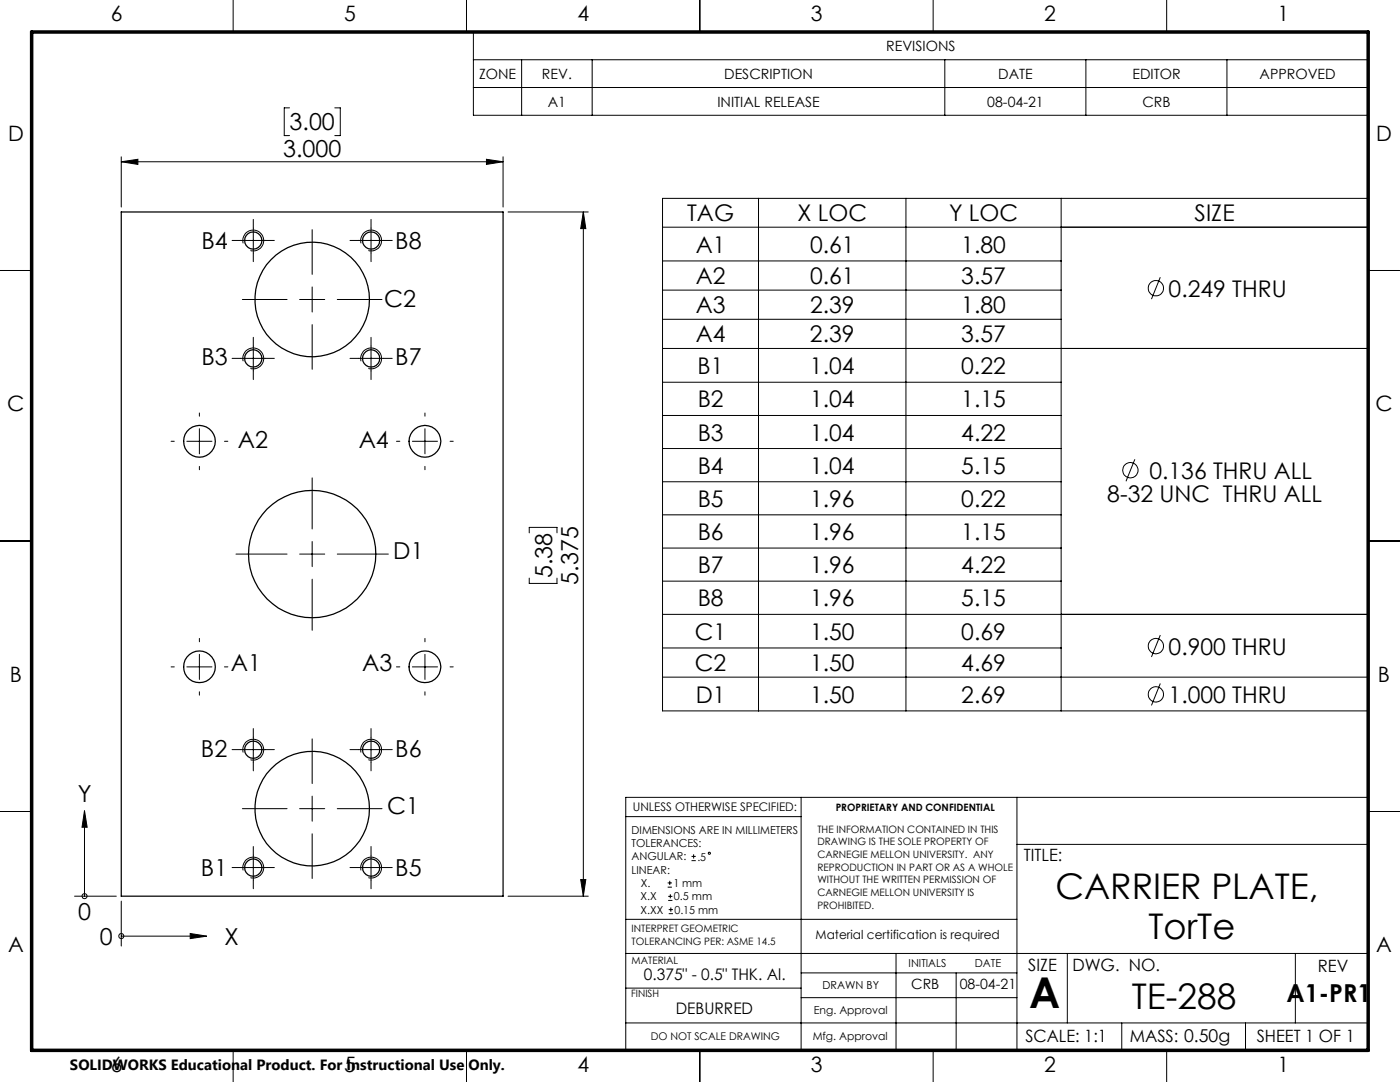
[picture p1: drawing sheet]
<svg xmlns="http://www.w3.org/2000/svg" width="279mm" height="216mm" viewBox="0 0 279 216" stroke-linecap="round" stroke-linejoin="round" font-family="sans-serif">
<g fill="none" stroke="#000" stroke-width=".2">
<path d="M46.5 0v6.4M93.1 0v6.4M94.5 6.4h178.5v16.6h-178.5zM94.5 11.9h178.5M94.5 17.5h178.5M104.1 11.9v11.1M118.2 11.9v11.1M139.7 0v6.4M186.2 0v6.4M188.6 11.9v11.1M216.7 11.9v11.1M232.8 0v6.4"/>
<path d="M244.9 11.9v11.1M24.2 32.3l3.3-.5v1zM24.2 31.3v10M24.2 32.3h76.2M57.8 21.5h-1.1v5.6h1.1M66.8 21.5h1.1v5.6h-1.1M97.1 31.8l3.3 .5-3.3 .5zM100.4 31.3v10M132.2 39.6h140.8v102.3h-140.8zM151.4 39.6v102.3M180.8 39.6v102.3M211.8 39.6v102.3"/>
<path d="M0 54h6.3M46.3 48h8.5M48.4 59.8h8.9M48.5 48.5a2.07 2.07 0 0 1 1.9-2.6 2.07 2.07 0 0 1 2.2 2.3 2.07 2.07 0 0 1-2.6 1.8M50.6 43.8v8.4M59.8 59.8h5M62.3 45.8v9M62.3 57.3v5M67.3 59.8h8.9M69.9 48h8.4M72 48.5a2.08 2.08 0 0 1 1.8-2.6 2.08 2.08 0 0 1 2.3 2.2 2.08 2.08 0 0 1-2.6 1.9M74 43.8v8.4"/>
<path d="M101.4 42.3h16M116.4 42.3v136.5M116.4 42.3l.5 3.3h-1zM132.2 52.1h79.6M132.2 57.9h79.6M231.6 55.3l-1.8 4.4M273 45.3h-140.8M273 54h6.4M46.3 71.5h8.5M48.5 72.1a2.07 2.07 0 0 1 1.9-2.6 2.07 2.07 0 0 1 2.2 2.2 2.07 2.07 0 0 1-2.6 1.8M50.6 67.3v8.4M62.3 64.8v8.9"/>
<path d="M69.9 71.5h8.4M72 72.1a2.08 2.08 0 0 1 1.8-2.7 2.08 2.08 0 0 1 2.3 2.3 2.08 2.08 0 0 1-2.6 1.8M74 67.3v8.4M132.2 63.7h79.6M132.2 69.5h140.8M132.2 76.3h79.6M34.1 88.1h.7M37.3 88.1h5M39.8 82.4v.6M39.8 85.5v5.1M39.8 93.1v.6M44.8 88.1h.7"/>
<path d="M62.3 95.4v10.2M79.1 88.1h.7M82.3 88.1h5M84.8 82.4v.6M84.8 85.5v5.1M84.8 93.1v.6M89.8 88.1h.7M132.2 82.9h79.6M132.2 89.5h79.6M132.2 96.1h79.6M226.5 91.7l-1.8 4.3M0 107.9h6.4"/>
<path d="M47.1 110.6h10.2M59.8 110.6h5M62.3 108.1v5M62.3 115.6v10.2M67.3 110.6h10.2M105.6 106.3v-1.1h5.6v1.1M105.6 115.4v1h5.6v-1M132.2 102.7h79.6M132.2 109.4h79.6M132.2 116h79.6M273 107.9h6.4M34.1 133.1h.7"/>
<path d="M37.3 133.1h5M39.8 127.4v.7M39.8 130.6v5M39.8 138v.7M44.8 133.1h.7M79.1 133.1h.7M82.3 133.1h5M84.8 127.4v.7M84.8 130.6v5M84.8 138v.7M89.8 133.1h.7M132.2 122.6h140.8"/>
<path d="M132.2 129.3h79.6M132.2 135.1h140.8M231.6 126.7l-1.8 4.4M231.6 136.4l-1.8 4.4M46.3 149.6h8.5M48.5 150.1a2.07 2.07 0 0 1 1.9-2.6 2.07 2.07 0 0 1 2.2 2.3 2.07 2.07 0 0 1-2.6 1.8M50.6 145.4v8.4M62.3 147.4v9M62.3 158.9v5M69.9 149.6h8.4M72 150.1a2.08 2.08 0 0 1 1.8-2.6 2.08 2.08 0 0 1 2.3 2.2 2.08 2.08 0 0 1-2.6 1.9M74 145.4v8.4"/>
<path d="M159.9 159.1v50.3M203 159.1v50.3M273 159.1h-148.1v50.5M0 161.9h6.3M14.9 178.8h8.3M16.9 165.1v13.7M16.9 161.7l.5 3.4h-1zM24.2 179.8v9M46.3 173.1h8.5M48.4 161.4h8.9M48.5 173.7a2.07 2.07 0 0 1 1.9-2.6 2.07 2.07 0 0 1 2.2 2.2 2.07 2.07 0 0 1-2.6 1.8M50.6 168.9v8.4"/>
<path d="M59.8 161.4h5M62.3 166.4v8.9M67.3 161.4h8.9M69.9 173.1h8.4M72 173.7a2.08 2.08 0 0 1 1.8-2.7 2.08 2.08 0 0 1 2.3 2.3 2.08 2.08 0 0 1-2.6 1.8M74 168.9v8.4M101.4 178.8h16M115.9 175.5h1l-.5 3.3zM124.9 162.9h35M133.2 177h.9M133.2 176.2h.9M133.3 179.7h.9"/>
<path d="M133.3 178.9h.9M133.7 175.8v.8M133.8 178.4v.8M138 171.7h.9M138 170.9h.9M138.4 170.5v.8M203 168.5h70M273 161.9h6.4M24.2 186.8h13.8M38 186.3l3.3 .5-3.3 .5zM124.9 197.2h35M124.9 190.3h148.1"/>
<path d="M124.9 183.4h78.1M133.5 182.3h.8M133.5 181.5h.8M133.9 181.1v.8M159.9 199.1h43.1M159.9 194.1h43.1M178.8 190.3v19.1M190.8 194.1v15.3M213 190.3v13.8M258.5 190.3v13.8M46.5 209.6v6.3M93.1 209.6v6.3"/>
<path d="M124.9 204.1h148.1M139.7 209.6v6.3M186.2 209.6v6.3M223.9 204.1v5.4M232.8 209.6v6.3M248.6 204.1v5.4"/>
<circle cx="230.7" cy="57.5" r="1.53"/>
<circle cx="225.6" cy="93.8" r="1.53"/>
<circle cx="230.7" cy="138.6" r="1.53"/>
<circle cx="230.7" cy="128.9" r="1.53"/>
<circle cx="16.9" cy="178.8" r=".49"/>
<circle cx="141.6" cy="170.3" r=".21"/>
<circle cx="24.2" cy="186.8" r=".5"/>
</g>
<path d="M6.3 6.4h266.7v203.2h-266.7z" fill="none" stroke="#000" stroke-width=".7"/>
<g fill="#000">
<path d="M97.1 31.8l3.3 .5-3.3 .5zM24.2 32.3l3.3-.5v1z"/>
<path d="M115.9 175.5h1l-.5 3.3zM116.4 42.3l.5 3.3h-1z"/>
<path d="M38 186.3l3.3 .5-3.3 .5zM16.9 161.7l.5 3.4h-1z"/>
</g>
<g fill="none" stroke="#000" stroke-width=".25">
<path d="M24.2 42.3h76.2v136.5h-76.2z"/>
<circle cx="50.6" cy="48" r="1.73"/>
<circle cx="62.3" cy="59.8" r="11.4"/>
<circle cx="74.1" cy="48" r="1.72"/>
<circle cx="50.6" cy="71.5" r="1.73"/>
<circle cx="74.1" cy="71.5" r="1.72"/>
<circle cx="39.8" cy="88" r="3.2"/>
<circle cx="84.8" cy="88" r="3.2"/>
<circle cx="62.3" cy="110.6" r="12.7"/>
<circle cx="39.8" cy="133.1" r="3.2"/>
<circle cx="84.8" cy="133.1" r="3.2"/>
<circle cx="50.6" cy="149.6" r="1.73"/>
<circle cx="74.1" cy="149.6" r="1.72"/>
<circle cx="50.6" cy="173.1" r="1.73"/>
<circle cx="62.3" cy="161.4" r="11.4"/>
<circle cx="74.1" cy="173.1" r="1.72"/>
</g>
<text font-size="8.5" x="205.4" y="201.2">A</text>
<g font-size="7.1">
<text x="210.6" y="179.4">CARRIER PLATE,</text>
<text x="229.2" y="187.4">TorTe</text>
<text x="225.9" y="201.3">TE-288</text>
</g>
<text font-size="4.9" x="256.8" y="199.9">A1-PR1</text>
<g font-size="4.7">
<text x="57.8" y="26">3.00</text>
<text x="56.5" y="31.3">3.000</text>
<text x="40.2" y="49.7">B4</text>
<text x="78.9" y="49.7">B8</text>
<text x="76.6" y="61.3">C2</text>
<text x="40.2" y="72.8">B3</text>
<text x="78.9" y="72.8">B7</text>
<text x="47.5" y="89.3">A2</text>
<text x="71.6" y="89.3">A4</text>
<text x="78.5" y="111.5">D1</text>
<text x="110.2" y="115.3" transform="rotate(-90 110.2 115.3)">5.38</text>
<text x="115.4" y="116.6" transform="rotate(-90 115.4 116.6)">5.375</text>
<text x="46" y="133.9">A1</text>
<text x="72.3" y="133.9">A3</text>
<text x="40.1" y="151">B2</text>
<text x="78.9" y="151">B6</text>
<text x="15.5" y="160">Y</text>
<text x="77.3" y="162.4">C1</text>
<text x="40.1" y="174.8">B1</text>
<text x="78.9" y="174.8">B5</text>
<text x="15.6" y="183.6">0</text>
<text x="19.9" y="188.5">0</text>
<text x="44.8" y="188.5">X</text>
</g>
<g font-size="4.6">
<text x="137.1" y="44.2">TAG</text>
<text x="159.2" y="44.2">X LOC</text>
<text x="189.4" y="44.2">Y LOC</text>
<text x="238.4" y="44.2">SIZE</text>
<text x="138.9" y="50.5">A1</text>
<text x="161.7" y="50.5">0.61</text>
<text x="191.9" y="50.5">1.80</text>
<text x="138.9" y="56.7">A2</text>
<text x="161.7" y="56.7">0.61</text>
<text x="191.8" y="56.7">3.57</text>
<text x="233.2" y="59.2">0.249 THRU</text>
<text x="138.8" y="62.5">A3</text>
<text x="161.7" y="62.5">2.39</text>
<text x="191.8" y="62.5">1.80</text>
<text x="138.8" y="68.3">A4</text>
<text x="161.6" y="68.3">2.39</text>
<text x="191.8" y="68.3">3.57</text>
<text x="139.2" y="74.7">B1</text>
<text x="161.6" y="74.7">1.04</text>
<text x="191.8" y="74.7">0.22</text>
<text x="139.2" y="81.3">B2</text>
<text x="161.7" y="81.3">1.04</text>
<text x="191.9" y="81.3">1.15</text>
<text x="139.2" y="87.9">B3</text>
<text x="161.7" y="87.9">1.04</text>
<text x="191.9" y="87.9">4.22</text>
<text x="139.2" y="94.5">B4</text>
<text x="161.7" y="94.5">1.04</text>
<text x="191.9" y="94.5">5.15</text>
<text x="229.4" y="95.6">0.136 THRU ALL</text>
<text x="139.2" y="101.1">B5</text>
<text x="161.7" y="101.1">1.96</text>
<text x="191.9" y="101.1">0.22</text>
<text x="221" y="100.1">8-32 UNC THRU ALL</text>
<text x="139.2" y="107.7">B6</text>
<text x="161.7" y="107.7">1.96</text>
<text x="191.9" y="107.7">1.15</text>
<text x="139.2" y="114.4">B7</text>
<text x="161.7" y="114.4">1.96</text>
<text x="191.9" y="114.4">4.22</text>
<text x="139.2" y="121">B8</text>
<text x="161.7" y="121">1.96</text>
<text x="191.9" y="121">5.15</text>
<text x="138.7" y="127.7">C1</text>
<text x="161.7" y="127.7">1.50</text>
<text x="191.9" y="127.7">0.69</text>
<text x="233.2" y="130.6">0.900 THRU</text>
<text x="138.7" y="133.9">C2</text>
<text x="161.7" y="133.9">1.50</text>
<text x="191.9" y="133.9">4.69</text>
<text x="138.8" y="140.3">D1</text>
<text x="161.7" y="140.3">1.50</text>
<text x="191.9" y="140.3">2.69</text>
<text x="233.2" y="140.3">1.000 THRU</text>
</g>
<g font-size="4.2">
<text x="22.1" y="4.3">6</text>
<text x="68.7" y="4.3">5</text>
<text x="115.2" y="4.3">4</text>
<text x="161.8" y="4.3">3</text>
<text x="208.4" y="4.3">2</text>
<text x="254.9" y="4.3">1</text>
<text x="1.6" y="28.1">D</text>
<text x="274.6" y="28.1">D</text>
<text x="1.5" y="82.1">C</text>
<text x="274.5" y="82.1">C</text>
<text x="2" y="136">B</text>
<text x="275" y="136">B</text>
<text x="1.6" y="190">A</text>
<text x="274.7" y="190">A</text>
<text x="22.1" y="213.8">6</text>
<text x="68.7" y="213.8">5</text>
<text x="115.2" y="213.8">4</text>
<text x="161.8" y="213.8">3</text>
<text x="208.4" y="213.8">2</text>
<text x="254.9" y="213.8">1</text>
</g>
<g font-size="3.4">
<text x="204.3" y="171.7">TITLE:</text>
<text x="205.2" y="193.7">SIZE</text>
<text x="214" y="193.8">DWG. NO.</text>
<text x="263" y="193.9">REV</text>
<text x="204.7" y="207.8">SCALE: 1:1</text>
<text x="225.5" y="207.8">MASS: 0.50g</text>
<text x="250.8" y="207.8">SHEET 1 OF 1</text>
</g>
<g font-size="3.2">
<text x="128.5" y="195.5">0.375&quot; - 0.5&quot; THK. Al.</text>
<text x="134.9" y="202.3">DEBURRED</text>
</g>
<text font-size="3" x="14" y="213.5">SOLIDWORKS Educational Product. For Instructional Use Only.</text>
<g font-size="2.8">
<text x="176.9" y="10.2">REVISIONS</text>
<text x="95.6" y="15.7">ZONE</text>
<text x="108.2" y="15.7">REV.</text>
<text x="144.5" y="15.7">DESCRIPTION</text>
<text x="199.2" y="15.7">DATE</text>
<text x="226" y="15.7">EDITOR</text>
<text x="251.4" y="15.7">APPROVED</text>
<text x="109.3" y="21.3">A1</text>
<text x="143.2" y="21.3">INITIAL RELEASE</text>
<text x="197" y="21.3">08-04-21</text>
<text x="228" y="21.3">CRB</text>
<text x="181.9" y="197.4">CRB</text>
<text x="191.5" y="197.4">08-04-21</text>
</g>
<text font-size="2.5" x="162.8" y="187.4">Material certification is required</text>
<text font-size="2.4" x="126.3" y="161.8">UNLESS OTHERWISE SPECIFIED:</text>
<g font-size="2.2">
<text x="126" y="166.4">DIMENSIONS ARE IN MILLIMETERS</text>
<text x="126" y="169.1">TOLERANCES:</text>
<text x="126" y="171.7">ANGULAR:</text>
<text x="139.2" y="171.7">.5</text>
<text x="126" y="174.4">LINEAR:</text>
<text x="127.9" y="179.7">X.X</text>
<text x="127.9" y="177">X.</text>
<text x="134.4" y="177">1 mm</text>
<text x="134.5" y="179.7">0.5 mm</text>
<text x="127.9" y="182.3">X.XX</text>
<text x="134.6" y="182.3">0.15 mm</text>
<text x="164.1" y="197.4">DRAWN BY</text>
<text x="181.3" y="193">INITIALS</text>
<text x="194.5" y="193">DATE</text>
<text x="162.4" y="202.2">Eng. Approval</text>
<text x="162.2" y="207.4">Mfg. Approval</text>
</g>
<text font-size="2.1" x="129.9" y="207.5">DO NOT SCALE DRAWING</text>
<g font-size="2">
<text x="166.8" y="161.8">PROPRIETARY AND CONFIDENTIAL</text>
<text x="163.1" y="166.2">THE INFORMATION CONTAINED IN THIS</text>
<text x="163.1" y="168.7">DRAWING IS THE SOLE PROPERTY OF</text>
<text x="163.1" y="171.2">CARNEGIE MELLON UNIVERSITY. ANY</text>
<text x="163.1" y="173.7">REPRODUCTION IN PART OR AS A WHOLE</text>
<text x="163.1" y="176.3">WITHOUT THE WRITTEN PERMISSION OF</text>
<text x="163.1" y="178.8">CARNEGIE MELLON UNIVERSITY IS</text>
<text x="163.1" y="181.3">PROHIBITED.</text>
<text x="126" y="186.1">INTERPRET GEOMETRIC</text>
<text x="126" y="188.6">TOLERANCING PER: ASME 14.5</text>
<text x="126" y="192.3">MATERIAL</text>
<text x="126" y="199">FINISH</text>
</g>
</svg>
